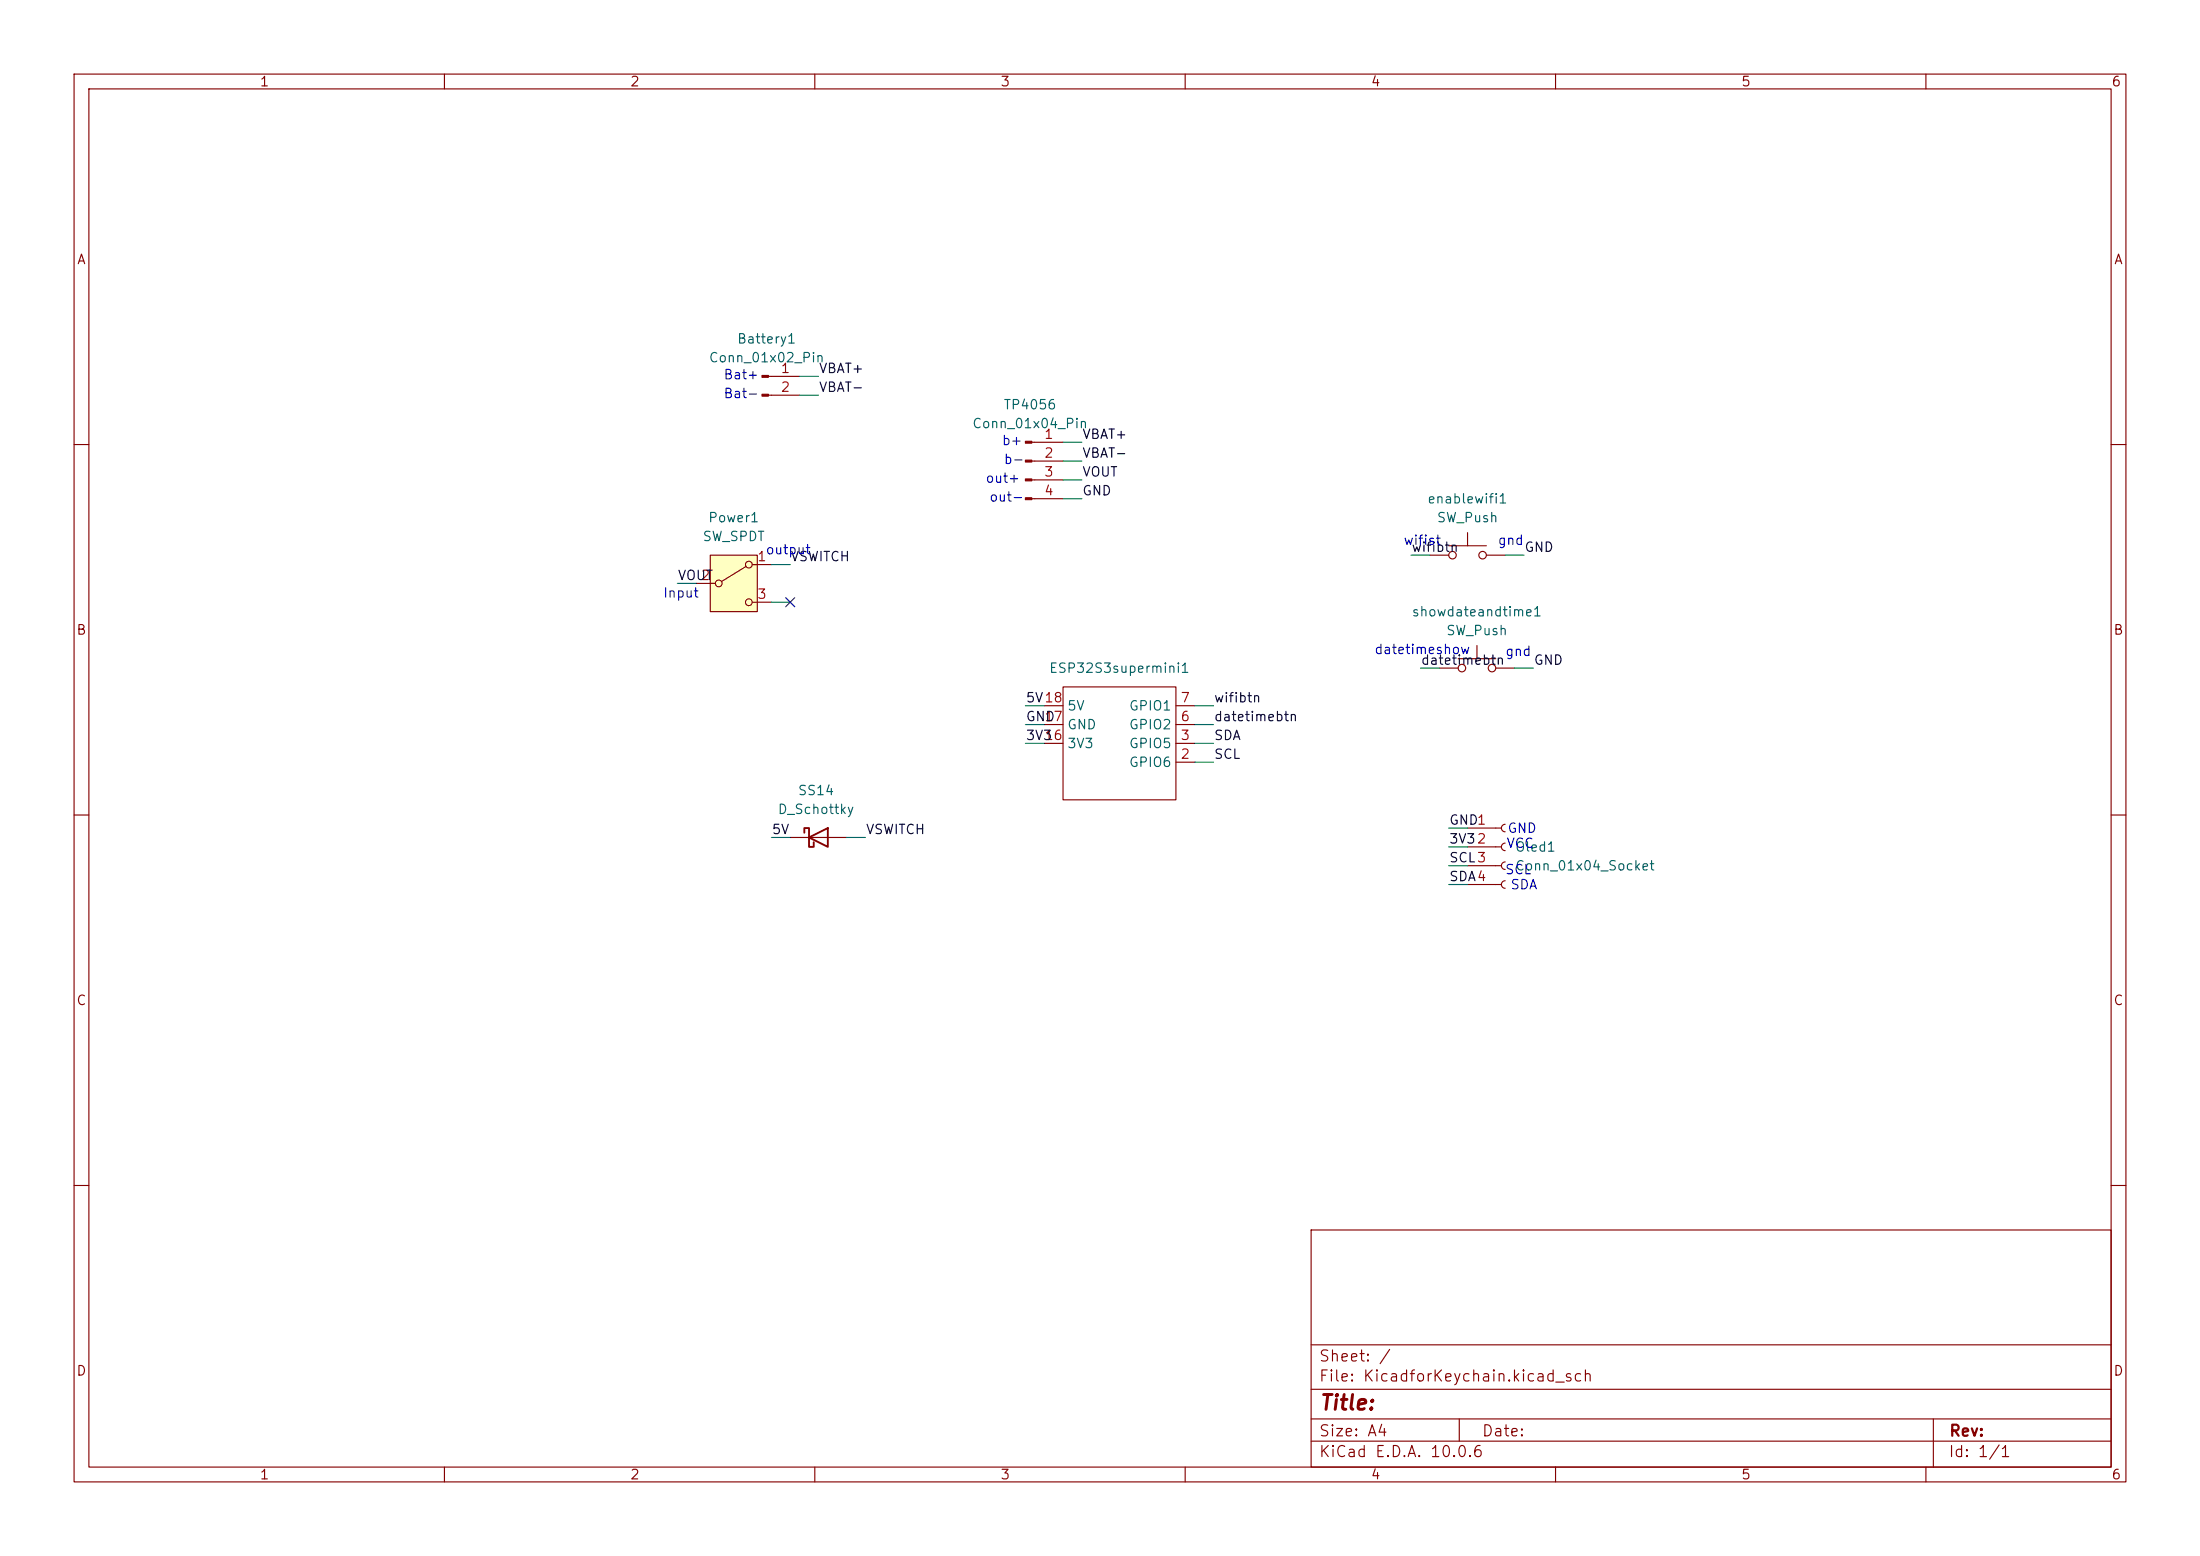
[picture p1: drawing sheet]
<svg xmlns="http://www.w3.org/2000/svg" width="297mm" height="210mm" viewBox="0 0 297 210" stroke-linecap="round" stroke-linejoin="round" font-family="sans-serif">
<g fill="none" stroke="#840000" stroke-width=".15">
<path d="M10 10h277v190h-277zM12 12h273v186h-273zM60 10v2M110 10v2M160 10v2M210 10v2M260 10v2M139.3 59.7h4.2M10 60h2M139.3 62.2h4.2M139.3 64.8h4.2M139.3 67.3h4.2"/>
<path d="M285 60h2M10 110h2M106.7 113h7.6M285 110h2M10 160h2M177 166h108v32h-108zM285 160h2M60 198v2M110 198v2M160 198v2M177 194.5h108M177 191.5h108"/>
<path d="M177 187.5h108M177 181.5h108M197 191.5v3M210 198v2M260 198v2M261 191.5v6.5"/>
</g>
<path d="M108.6 112.4v-.6h.6v2.5h.7v-.6M109.2 113l2.6-1.2v2.5z" fill="none" stroke="#840000" stroke-width=".25"/>
<g fill="#840000" stroke="#840000" stroke-width=".15">
<path d="M138.4 59.6h.9v.2h-.9z"/>
<path d="M138.4 62.1h.9v.3h-.9z"/>
<path d="M138.4 64.6h.9v.3h-.9z"/>
<path d="M138.4 67.2h.9v.2h-.9z"/>
</g>
<path d="M95.9 74.9h6.3v7.7h-6.3z" fill="#ffffc2"/>
<g fill="none" stroke="#840000" stroke-width=".15">
<path d="M103.7 50.8h4.2M103.7 53.3h4.2M94 78.7h2.5M95.9 74.9h6.3v7.7h-6.3zM100.7 76.5l-3.3 2M101.6 76.2h2.5M193 74.9h2.6M195.6 73.7h5.1M198.1 71.9v1.8M200.7 74.9h2.5M101.6 81.3h2.5M141 97.8h2.5"/>
<path d="M141 95.3h2.5M143.5 92.7h15.2v15.3h-15.2zM158.7 97.8h2.6M158.7 95.3h2.6M194.3 90.2h2.5M196.8 88.9h5.1M199.4 87.1v1.8M201.9 90.2h2.6M141 100.3h2.5M158.7 102.9h2.6M158.7 100.3h2.6M198.1 111.8h4.6"/>
<path d="M198.1 114.3h4.6M198.1 116.8h4.6M198.1 119.4h4.6M203.2 111.3a.51 .51 0 0 0-.5 .5 .51 .51 0 0 0 .5 .5M203.2 113.8a.51 .51 0 0 0-.5 .5 .51 .51 0 0 0 .5 .5M203.2 116.3a.51 .51 0 0 0-.5 .5 .51 .51 0 0 0 .5 .5M203.2 118.9a.51 .51 0 0 0-.5 .5 .51 .51 0 0 0 .5 .5"/>
<circle cx="97" cy="78.7" r=".46"/>
<circle cx="101.1" cy="76.2" r=".46"/>
<circle cx="196.1" cy="74.9" r=".51"/>
<circle cx="200.2" cy="74.9" r=".51"/>
<circle cx="101.1" cy="81.3" r=".46"/>
<circle cx="197.4" cy="90.2" r=".51"/>
<circle cx="201.4" cy="90.2" r=".51"/>
</g>
<g fill="#840000" stroke="#840000" stroke-width=".15">
<path d="M102.9 50.7h.8v.2h-.8z"/>
<path d="M102.9 53.2h.8v.3h-.8z"/>
</g>
<g fill="none" stroke="#009600" stroke-width=".15">
<path d="M107.9 53.3h2.6M107.9 50.8h2.6M143.5 59.7h2.5M91.4 78.7h2.6M104.1 76.2h2.6M143.5 64.8h2.5M143.5 62.2h2.5M143.5 67.3h2.5M190.5 74.9h2.5M203.2 74.9h2.5M104.1 81.3h2.6M138.4 95.3h2.6"/>
<path d="M138.4 97.8h2.6M161.3 95.3h2.5M161.3 97.8h2.5M191.8 90.2h2.5M204.5 90.2h2.5M104.1 113h2.6M114.3 113h2.5M138.4 100.3h2.6M161.3 100.3h2.5M161.3 102.9h2.5M195.6 119.4h2.5M195.6 116.8h2.5"/>
<path d="M195.6 114.3h2.5M195.6 111.8h2.5"/>
</g>
<path d="M106.1 80.7l1.2 1.2M107.3 80.7l-1.2 1.2" fill="none" stroke="#000084" stroke-width=".15"/>
<text font-size="2" fill="#840000" x="178" y="190.8">Title:</text>
<g font-size="1.5" fill="#840000">
<text x="178" y="184.1">Sheet: /</text>
<text x="178" y="186.8">File: KicadforKeychain.kicad_sch</text>
<text x="178" y="197">KiCad E.D.A. 10.0.6</text>
<text x="178" y="194.2">Size: A4</text>
<text x="200" y="194.2">Date:</text>
<text x="263" y="197">Id: 1/1</text>
<text x="263" y="194.2">Rev:</text>
</g>
<g font-size="1.3" fill="#840000">
<text x="35" y="12">1</text>
<text x="85" y="12">2</text>
<text x="135" y="12">3</text>
<text x="185" y="12">4</text>
<text x="235" y="12">5</text>
<text x="285" y="12">6</text>
<text x="10.3" y="36">A</text>
<text x="285.3" y="36">A</text>
<text x="10.2" y="86">B</text>
<text x="285.2" y="86">B</text>
<text x="10.2" y="136">C</text>
<text x="285.2" y="136">C</text>
<text x="10.2" y="186">D</text>
<text x="285.2" y="186">D</text>
<text x="35" y="200">1</text>
<text x="85" y="200">2</text>
<text x="135" y="200">3</text>
<text x="185" y="200">4</text>
<text x="235" y="200">5</text>
<text x="285" y="200">6</text>
</g>
<g font-size="1.3" fill="#006464">
<text x="99.4" y="46.7">Battery1</text>
<text x="95.6" y="49.2">Conn_01x02_Pin</text>
<text x="131.2" y="58.1">Conn_01x04_Pin</text>
<text x="135.4" y="55.6">TP4056</text>
<text x="95.5" y="70.8">Power1</text>
<text x="192.6" y="68.3">enablewifi1</text>
<text x="193.9" y="70.8">SW_Push</text>
<text x="94.8" y="73.4">SW_SPDT</text>
<text x="190.5" y="83.5">showdateandtime1</text>
<text x="195.2" y="86.1">SW_Push</text>
<text x="141.5" y="91.1">ESP32S3supermini1</text>
<text x="144" y="101.3">3V3</text>
<text x="144" y="98.8">GND</text>
<text x="144" y="96.2">5V</text>
<text x="152.3" y="101.3">GPIO5</text>
<text x="152.3" y="98.8">GPIO2</text>
<text x="152.3" y="96.2">GPIO1</text>
<text x="107.6" y="107.6">SS14</text>
<text x="152.3" y="103.8">GPIO6</text>
<text x="104.9" y="110.2">D_Schottky</text>
<text x="204.5" y="115.3">Oled1</text>
<text x="204.5" y="117.8">Conn_01x04_Socket</text>
</g>
<g font-size="1.3" fill="#0000c2">
<text x="97.6" y="51.5">Bat+</text>
<text x="97.6" y="54.1">Bat-</text>
<text x="133" y="65.5">out+</text>
<text x="135.2" y="60.4">b+</text>
<text x="135.4" y="62.9">b-</text>
<text x="133.5" y="68">out-</text>
<text x="103.3" y="75.1">output</text>
<text x="189.4" y="73.9">wifist</text>
<text x="202.1" y="73.9">gnd</text>
<text x="89.4" y="81">Input</text>
<text x="185.5" y="88.6">datetimeshow</text>
<text x="203.1" y="88.9">gnd</text>
<text x="203.4" y="112.7">GND</text>
<text x="203.1" y="118.3">SCL</text>
<text x="203.3" y="114.8">VCC</text>
<text x="203.8" y="120.3">SDA</text>
</g>
<g font-size="1.3" fill="#a90000">
<text x="105.3" y="50.7">1</text>
<text x="105.3" y="53.2">2</text>
<text x="140.9" y="59.6">1</text>
<text x="140.9" y="62.1">2</text>
<text x="140.9" y="64.6">3</text>
<text x="140.9" y="67.2">4</text>
<text x="102.1" y="76.1">1</text>
<text x="94.5" y="78.6">2</text>
<text x="102.1" y="81.1">3</text>
<text x="159.3" y="95.1">7</text>
<text x="140.9" y="100.2">16</text>
<text x="140.9" y="97.7">17</text>
<text x="159.3" y="100.2">3</text>
<text x="159.3" y="97.7">6</text>
<text x="159.3" y="102.7">2</text>
</g>
<g font-size="1.3" fill="#0f0f0f">
<text x="110.5" y="50.7">VBAT+</text>
<text x="110.5" y="53.2">VBAT-</text>
<text x="146" y="59.6">VBAT+</text>
<text x="146" y="64.6">VOUT</text>
<text x="146" y="62.1">VBAT-</text>
<text x="146" y="67.2">GND</text>
<text x="106.7" y="76.1">VSWITCH</text>
<text x="190.5" y="74.8">wifibtn</text>
<text x="205.7" y="74.8">GND</text>
<text x="91.4" y="78.6">VOUT</text>
<text x="138.4" y="95.1">5V18</text>
<text x="163.8" y="95.1">wifibtn</text>
<text x="191.7" y="90">datetimebtn</text>
<text x="207" y="90">GND</text>
<text x="138.4" y="100.2">3V3</text>
<text x="138.4" y="97.7">GND</text>
<text x="163.8" y="100.2">SDA</text>
<text x="163.8" y="97.7">datetimebtn</text>
<text x="163.8" y="102.7">SCL</text>
<text x="104.1" y="112.9">5V</text>
<text x="116.8" y="112.9">VSWITCH</text>
<text x="195.6" y="111.6">GND1</text>
<text x="195.6" y="114.2">3V32</text>
<text x="195.6" y="116.7">SCL3</text>
<text x="195.6" y="119.3">SDA4</text>
</g>
</svg>
